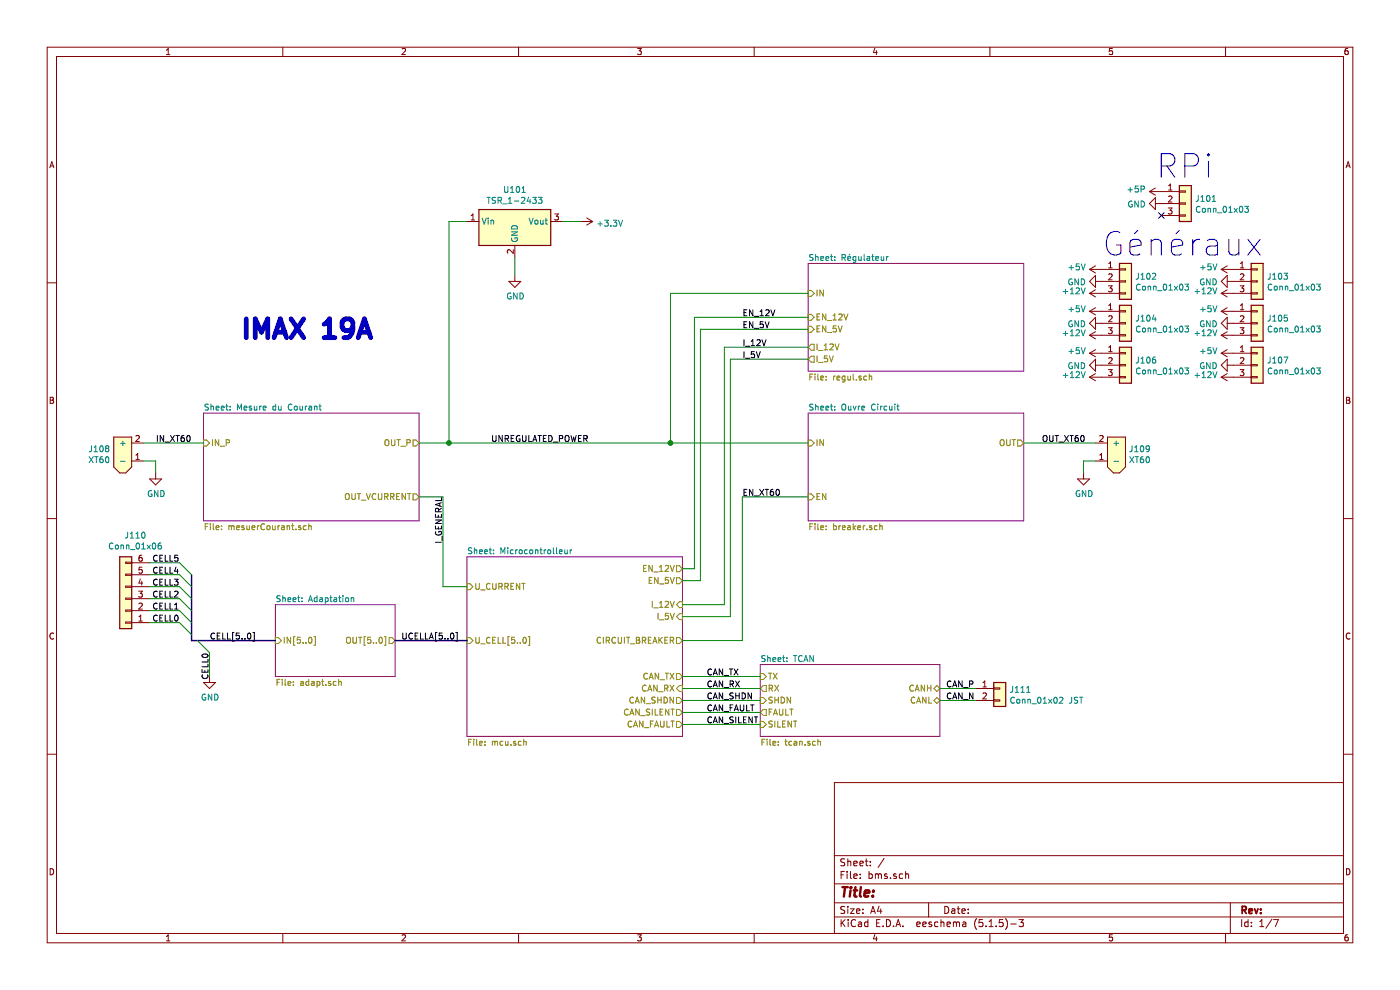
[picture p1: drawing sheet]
EESchema Schematic File Version 4
EELAYER 30 0
EELAYER END
$Descr A4 11693 8268
encoding utf-8
Sheet 1 7
Title ""
Date ""
Rev ""
Comp ""
Comment1 ""
Comment2 ""
Comment3 ""
Comment4 ""
$EndDescr
$Sheet
S 1700 3450 1800 900 
U 5FB40824
F0 "Mesure du Courant" 50
F1 "mesuerCourant.sch" 50
F2 "IN_P" I L 1700 3700 50 
F3 "OUT_P" O R 3500 3700 50 
F4 "OUT_VCURRENT" O R 3500 4150 50 
$EndSheet
$Sheet
S 3900 4650 1800 1500
U 5FB40946
F0 "Microcontrolleur" 50
F1 "mcu.sch" 50
F2 "U_CURRENT" I L 3900 4900 50 
F3 "U_CELL[5..0]" I L 3900 5350 50 
F4 "CIRCUIT_BREAKER" O R 5700 5350 50 
F5 "EN_12V" O R 5700 4750 50 
F6 "EN_5V" O R 5700 4850 50 
F7 "I_12V" I R 5700 5050 50 
F8 "I_5V" I R 5700 5150 50 
F9 "CAN_TX" O R 5700 5650 50 
F10 "CAN_RX" I R 5700 5750 50 
F11 "CAN_SHDN" O R 5700 5850 50 
F12 "CAN_SILENT" O R 5700 5950 50 
F13 "CAN_FAULT" O R 5700 6050 50 
$EndSheet
$Comp
L Connector_Generic:Conn_01x06 J110
U 1 1
P 1050 5000
F 0 "J110" H 968 4475 50  0000 C CNN
F 1 "Conn_01x06" H 968 4566 50  0000 C CNN
F 2 "Connector_JST:JST_PH_B6B-PH-K_1x06_P2.00mm_Vertical" H 1050 5000 50  0001 C CNN
F 3 "~" H 1050 5000 50  0001 C CNN
	1    1050 5000
	-1   0    0    1   
$EndComp
Text Label 1500 5200 2    50   ~ 0
CELL0
Text Label 1500 5100 2    50   ~ 0
CELL1
Text Label 1500 5000 2    50   ~ 0
CELL2
Text Label 1500 4900 2    50   ~ 0
CELL3
Text Label 1500 4800 2    50   ~ 0
CELL4
Text Label 1500 4700 2    50   ~ 0
CELL5
Wire Wire Line
	1500 5200 1250 5200
Wire Wire Line
	1500 5100 1250 5100
Wire Wire Line
	1500 5000 1250 5000
Wire Wire Line
	1500 4900 1250 4900
Wire Wire Line
	1500 4800 1250 4800
Wire Wire Line
	1500 4700 1250 4700
Entry Wire Line
	1500 4700 1600 4800
Entry Wire Line
	1500 4800 1600 4900
Entry Wire Line
	1500 4900 1600 5000
Entry Wire Line
	1500 5000 1600 5100
Entry Wire Line
	1500 5100 1600 5200
Entry Wire Line
	1500 5200 1600 5300
Text Label 1750 5350 0    50   ~ 0
CELL[5..0]
Wire Wire Line
	3700 4150 3700 4900
Wire Wire Line
	3700 4900 3900 4900
Wire Wire Line
	3500 4150 3700 4150
$Comp
L Connecteurs:XT60 J108
U 1 1
P 1200 3800
F 0 "J108" H 923 3754 50  0000 R CNN
F 1 "XT60" H 923 3845 50  0000 R CNN
F 2 "Connecteurs:XT60" H 1200 4250 50  0001 C CNN
F 3 "" H 1200 4250 50  0001 C CNN
	1    1200 3800
	1    0    0    1   
$EndComp
$Comp
L Connecteurs:XT60 J109
U 1 1
P 9150 3800
F 0 "J109" H 8873 3754 50  0000 R CNN
F 1 "XT60" H 8873 3845 50  0000 R CNN
F 2 "Connecteurs:XT60" H 9150 4250 50  0001 C CNN
F 3 "" H 9150 4250 50  0001 C CNN
	1    9150 3800
	-1   0    0    1   
$EndComp
Wire Wire Line
	1300 3950 1300 3850
Wire Wire Line
	1300 3850 1200 3850
Wire Wire Line
	9050 3950 9050 3850
Wire Wire Line
	9050 3850 9150 3850
$Sheet
S 6750 3450 1800 900 
U 5FB4C14D
F0 "Ouvre Circuit" 50
F1 "breaker.sch" 50
F2 "IN" I L 6750 3700 50 
F3 "OUT" O R 8550 3700 50 
F4 "EN" I L 6750 4150 50 
$EndSheet
Wire Wire Line
	8550 3700 9150 3700
$Sheet
S 6750 2200 1800 900 
U 5FB514CA
F0 "Régulateur" 50
F1 "regul.sch" 50
F2 "IN" I L 6750 2450 50 
F3 "EN_12V" I L 6750 2650 50 
F4 "EN_5V" I L 6750 2750 50 
F5 "I_12V" O L 6750 2900 50 
F6 "I_5V" O L 6750 3000 50 
$EndSheet
Wire Wire Line
	5850 2750 5850 4850
Wire Wire Line
	5600 2450 5600 3700
Connection ~ 5600 3700
Wire Wire Line
	5600 3700 3750 3700
Wire Wire Line
	5850 2750 6750 2750
Wire Wire Line
	5800 2650 6750 2650
Wire Wire Line
	5600 2450 6750 2450
Wire Wire Line
	5600 3700 6750 3700
Text Label 4100 3700 0    50   ~ 0
UNREGULATED_POWER
Text Label 3700 4150 3    50   ~ 0
I_GENERAL
Text Label 6200 2650 0    50   ~ 0
EN_12V
Text Label 6200 2750 0    50   ~ 0
EN_5V
Text Label 6200 4150 0    50   ~ 0
EN_XT60
Text Label 8700 3700 0    50   ~ 0
OUT_XT60
Text Label 1300 3700 0    50   ~ 0
IN_XT60
Wire Wire Line
	5700 4750 5800 4750
Wire Wire Line
	5800 4750 5800 2650
Wire Wire Line
	5700 4850 5850 4850
Wire Wire Line
	6750 3000 6100 3000
Wire Wire Line
	6200 5350 6200 4150
Wire Wire Line
	6200 4150 6750 4150
Wire Wire Line
	5700 5350 6200 5350
Wire Wire Line
	6100 5150 6100 3000
Wire Wire Line
	5700 5150 6100 5150
Wire Wire Line
	6050 2900 6050 5050
Wire Wire Line
	6050 2900 6750 2900
Wire Wire Line
	5700 5050 6050 5050
Text Label 6200 2900 0    50   ~ 0
I_12V
Text Label 6200 3000 0    50   ~ 0
I_5V
Text Notes 2000 2850 0    157  ~ 31
IMAX 19A
$Sheet
S 6350 5550 1500 600 
U 5FBD6585
F0 "TCAN" 50
F1 "tcan.sch" 50
F2 "SILENT" I L 6350 6050 50 
F3 "TX" I L 6350 5650 50 
F4 "FAULT" O L 6350 5950 50 
F5 "SHDN" I L 6350 5850 50 
F6 "RX" O L 6350 5750 50 
F7 "CANH" B R 7850 5750 50 
F8 "CANL" B R 7850 5850 50 
$EndSheet
Wire Wire Line
	6350 5750 5700 5750
Wire Wire Line
	5700 5650 6350 5650
$Comp
L Connector_Generic:Conn_01x03 J102
U 1 1
P 9400 2350
F 0 "J102" H 9480 2392 50  0000 L CNN
F 1 "Conn_01x03" H 9480 2301 50  0000 L CNN
F 2 "Connector_JST:JST_PH_B3B-PH-K_1x03_P2.00mm_Vertical" H 9400 2350 50  0001 C CNN
F 3 "~" H 9400 2350 50  0001 C CNN
	1    9400 2350
	1    0    0    -1  
$EndComp
$Comp
L power:+5V #PWR0103
U 1 1
P 9200 2250
F 0 "#PWR0103" H 9200 2100 50  0001 C CNN
F 1 "+5V" V 9215 2378 50  0000 L CNN
F 2 "" H 9200 2250 50  0001 C CNN
F 3 "" H 9200 2250 50  0001 C CNN
	1    9200 2250
	0    -1   -1   0   
$EndComp
$Comp
L power:GND #PWR0105
U 1 1
P 9200 2350
F 0 "#PWR0105" H 9200 2100 50  0001 C CNN
F 1 "GND" V 9205 2222 50  0000 R CNN
F 2 "" H 9200 2350 50  0001 C CNN
F 3 "" H 9200 2350 50  0001 C CNN
	1    9200 2350
	0    1    1    0   
$EndComp
$Comp
L power:+12V #PWR0107
U 1 1
P 9200 2450
F 0 "#PWR0107" H 9200 2300 50  0001 C CNN
F 1 "+12V" V 9215 2578 50  0000 L CNN
F 2 "" H 9200 2450 50  0001 C CNN
F 3 "" H 9200 2450 50  0001 C CNN
	1    9200 2450
	0    -1   -1   0   
$EndComp
$Comp
L Connector_Generic:Conn_01x03 J104
U 1 1
P 9400 2700
F 0 "J104" H 9480 2742 50  0000 L CNN
F 1 "Conn_01x03" H 9480 2651 50  0000 L CNN
F 2 "Connector_JST:JST_PH_B3B-PH-K_1x03_P2.00mm_Vertical" H 9400 2700 50  0001 C CNN
F 3 "~" H 9400 2700 50  0001 C CNN
	1    9400 2700
	1    0    0    -1  
$EndComp
$Comp
L power:+5V #PWR0109
U 1 1
P 9200 2600
F 0 "#PWR0109" H 9200 2450 50  0001 C CNN
F 1 "+5V" V 9215 2728 50  0000 L CNN
F 2 "" H 9200 2600 50  0001 C CNN
F 3 "" H 9200 2600 50  0001 C CNN
	1    9200 2600
	0    -1   -1   0   
$EndComp
$Comp
L power:GND #PWR0111
U 1 1
P 9200 2700
F 0 "#PWR0111" H 9200 2450 50  0001 C CNN
F 1 "GND" V 9205 2572 50  0000 R CNN
F 2 "" H 9200 2700 50  0001 C CNN
F 3 "" H 9200 2700 50  0001 C CNN
	1    9200 2700
	0    1    1    0   
$EndComp
$Comp
L power:+12V #PWR0113
U 1 1
P 9200 2800
F 0 "#PWR0113" H 9200 2650 50  0001 C CNN
F 1 "+12V" V 9215 2928 50  0000 L CNN
F 2 "" H 9200 2800 50  0001 C CNN
F 3 "" H 9200 2800 50  0001 C CNN
	1    9200 2800
	0    -1   -1   0   
$EndComp
$Comp
L Connector_Generic:Conn_01x03 J106
U 1 1
P 9400 3050
F 0 "J106" H 9480 3092 50  0000 L CNN
F 1 "Conn_01x03" H 9480 3001 50  0000 L CNN
F 2 "Connector_JST:JST_PH_B3B-PH-K_1x03_P2.00mm_Vertical" H 9400 3050 50  0001 C CNN
F 3 "~" H 9400 3050 50  0001 C CNN
	1    9400 3050
	1    0    0    -1  
$EndComp
$Comp
L power:+5V #PWR0115
U 1 1
P 9200 2950
F 0 "#PWR0115" H 9200 2800 50  0001 C CNN
F 1 "+5V" V 9215 3078 50  0000 L CNN
F 2 "" H 9200 2950 50  0001 C CNN
F 3 "" H 9200 2950 50  0001 C CNN
	1    9200 2950
	0    -1   -1   0   
$EndComp
$Comp
L power:GND #PWR0117
U 1 1
P 9200 3050
F 0 "#PWR0117" H 9200 2800 50  0001 C CNN
F 1 "GND" V 9205 2922 50  0000 R CNN
F 2 "" H 9200 3050 50  0001 C CNN
F 3 "" H 9200 3050 50  0001 C CNN
	1    9200 3050
	0    1    1    0   
$EndComp
$Comp
L power:+12V #PWR0119
U 1 1
P 9200 3150
F 0 "#PWR0119" H 9200 3000 50  0001 C CNN
F 1 "+12V" V 9215 3278 50  0000 L CNN
F 2 "" H 9200 3150 50  0001 C CNN
F 3 "" H 9200 3150 50  0001 C CNN
	1    9200 3150
	0    -1   -1   0   
$EndComp
$Comp
L Connector_Generic:Conn_01x03 J105
U 1 1
P 10500 2700
F 0 "J105" H 10580 2742 50  0000 L CNN
F 1 "Conn_01x03" H 10580 2651 50  0000 L CNN
F 2 "Connector_JST:JST_PH_B3B-PH-K_1x03_P2.00mm_Vertical" H 10500 2700 50  0001 C CNN
F 3 "~" H 10500 2700 50  0001 C CNN
	1    10500 2700
	1    0    0    -1  
$EndComp
$Comp
L power:+5V #PWR0110
U 1 1
P 10300 2600
F 0 "#PWR0110" H 10300 2450 50  0001 C CNN
F 1 "+5V" V 10315 2728 50  0000 L CNN
F 2 "" H 10300 2600 50  0001 C CNN
F 3 "" H 10300 2600 50  0001 C CNN
	1    10300 2600
	0    -1   -1   0   
$EndComp
$Comp
L power:GND #PWR0112
U 1 1
P 10300 2700
F 0 "#PWR0112" H 10300 2450 50  0001 C CNN
F 1 "GND" V 10305 2572 50  0000 R CNN
F 2 "" H 10300 2700 50  0001 C CNN
F 3 "" H 10300 2700 50  0001 C CNN
	1    10300 2700
	0    1    1    0   
$EndComp
$Comp
L power:+12V #PWR0114
U 1 1
P 10300 2800
F 0 "#PWR0114" H 10300 2650 50  0001 C CNN
F 1 "+12V" V 10315 2928 50  0000 L CNN
F 2 "" H 10300 2800 50  0001 C CNN
F 3 "" H 10300 2800 50  0001 C CNN
	1    10300 2800
	0    -1   -1   0   
$EndComp
$Comp
L Connector_Generic:Conn_01x03 J107
U 1 1
P 10500 3050
F 0 "J107" H 10580 3092 50  0000 L CNN
F 1 "Conn_01x03" H 10580 3001 50  0000 L CNN
F 2 "Connector_JST:JST_PH_B3B-PH-K_1x03_P2.00mm_Vertical" H 10500 3050 50  0001 C CNN
F 3 "~" H 10500 3050 50  0001 C CNN
	1    10500 3050
	1    0    0    -1  
$EndComp
$Comp
L power:+5V #PWR0116
U 1 1
P 10300 2950
F 0 "#PWR0116" H 10300 2800 50  0001 C CNN
F 1 "+5V" V 10315 3078 50  0000 L CNN
F 2 "" H 10300 2950 50  0001 C CNN
F 3 "" H 10300 2950 50  0001 C CNN
	1    10300 2950
	0    -1   -1   0   
$EndComp
$Comp
L power:GND #PWR0118
U 1 1
P 10300 3050
F 0 "#PWR0118" H 10300 2800 50  0001 C CNN
F 1 "GND" V 10305 2922 50  0000 R CNN
F 2 "" H 10300 3050 50  0001 C CNN
F 3 "" H 10300 3050 50  0001 C CNN
	1    10300 3050
	0    1    1    0   
$EndComp
$Comp
L power:+12V #PWR0120
U 1 1
P 10300 3150
F 0 "#PWR0120" H 10300 3000 50  0001 C CNN
F 1 "+12V" V 10315 3278 50  0000 L CNN
F 2 "" H 10300 3150 50  0001 C CNN
F 3 "" H 10300 3150 50  0001 C CNN
	1    10300 3150
	0    -1   -1   0   
$EndComp
$Comp
L Connector_Generic:Conn_01x03 J103
U 1 1
P 10500 2350
F 0 "J103" H 10580 2392 50  0000 L CNN
F 1 "Conn_01x03" H 10580 2301 50  0000 L CNN
F 2 "Connector_JST:JST_PH_B3B-PH-K_1x03_P2.00mm_Vertical" H 10500 2350 50  0001 C CNN
F 3 "~" H 10500 2350 50  0001 C CNN
	1    10500 2350
	1    0    0    -1  
$EndComp
$Comp
L power:+5V #PWR0104
U 1 1
P 10300 2250
F 0 "#PWR0104" H 10300 2100 50  0001 C CNN
F 1 "+5V" V 10315 2378 50  0000 L CNN
F 2 "" H 10300 2250 50  0001 C CNN
F 3 "" H 10300 2250 50  0001 C CNN
	1    10300 2250
	0    -1   -1   0   
$EndComp
$Comp
L power:GND #PWR0106
U 1 1
P 10300 2350
F 0 "#PWR0106" H 10300 2100 50  0001 C CNN
F 1 "GND" V 10305 2222 50  0000 R CNN
F 2 "" H 10300 2350 50  0001 C CNN
F 3 "" H 10300 2350 50  0001 C CNN
	1    10300 2350
	0    1    1    0   
$EndComp
$Comp
L power:+12V #PWR0108
U 1 1
P 10300 2450
F 0 "#PWR0108" H 10300 2300 50  0001 C CNN
F 1 "+12V" V 10315 2578 50  0000 L CNN
F 2 "" H 10300 2450 50  0001 C CNN
F 3 "" H 10300 2450 50  0001 C CNN
	1    10300 2450
	0    -1   -1   0   
$EndComp
$Comp
L Connector_Generic:Conn_01x02 J111
U 1 1
P 8350 5750
AR Path="/5FCB8D96" Ref="J111"  Part="1" 
AR Path="/5FC789B7/5FCB8D96" Ref="J?"  Part="1" 
AR Path="/5FCD74DC/5FCB8D96" Ref="J?"  Part="1" 
AR Path="/5FBD6585/5FCB8D96" Ref="J?"  Part="1" 
F 0 "J111" H 8430 5742 50  0000 L CNN
F 1 "Conn_01x02 JST" H 8430 5651 50  0000 L CNN
F 2 "Connector_JST:JST_PH_B2B-PH-K_1x02_P2.00mm_Vertical" H 8350 5750 50  0001 C CNN
F 3 "~" H 8350 5750 50  0001 C CNN
	1    8350 5750
	1    0    0    -1  
$EndComp
Wire Wire Line
	7850 5750 8150 5750
Wire Wire Line
	8150 5850 7850 5850
Text Label 7900 5750 0    50   ~ 0
CAN_P
Text Label 7900 5850 0    50   ~ 0
CAN_N
Text Label 5900 5650 0    50   ~ 0
CAN_TX
Text Label 5900 5750 0    50   ~ 0
CAN_RX
Entry Wire Line
	1650 5350 1750 5450
Wire Wire Line
	1750 5450 1750 5650
Text Label 1750 5450 3    50   ~ 0
CELL0
$Comp
L power:GND #PWR0123
U 1 1
P 1750 5650
F 0 "#PWR0123" H 1750 5400 50  0001 C CNN
F 1 "GND" H 1755 5477 50  0000 C CNN
F 2 "" H 1750 5650 50  0001 C CNN
F 3 "" H 1750 5650 50  0001 C CNN
	1    1750 5650
	1    0    0    -1  
$EndComp
Wire Wire Line
	5700 6050 6350 6050
Wire Wire Line
	6350 5950 5700 5950
Wire Wire Line
	5700 5850 6350 5850
$Sheet
S 2300 5050 1000 600 
U 5FCCA741
F0 "Adaptation" 50
F1 "adapt.sch" 50
F2 "IN[5..0]" I L 2300 5350 50 
F3 "OUT[5..0]" O R 3300 5350 50 
$EndSheet
Wire Bus Line
	3300 5350 3900 5350
$Comp
L Connector_Generic:Conn_01x03 J101
U 1 1
P 9900 1700
F 0 "J101" H 9980 1742 50  0000 L CNN
F 1 "Conn_01x03" H 9980 1651 50  0000 L CNN
F 2 "Connector_JST:JST_PH_B3B-PH-K_1x03_P2.00mm_Vertical" H 9900 1700 50  0001 C CNN
F 3 "~" H 9900 1700 50  0001 C CNN
	1    9900 1700
	1    0    0    -1  
$EndComp
$Comp
L power:GND #PWR0102
U 1 1
P 9700 1700
F 0 "#PWR0102" H 9700 1450 50  0001 C CNN
F 1 "GND" V 9705 1572 50  0000 R CNN
F 2 "" H 9700 1700 50  0001 C CNN
F 3 "" H 9700 1700 50  0001 C CNN
	1    9700 1700
	0    1    1    0   
$EndComp
$Comp
L power:+5P #PWR0101
U 1 1
P 9700 1600
F 0 "#PWR0101" H 9700 1450 50  0001 C CNN
F 1 "+5P" V 9715 1728 50  0000 L CNN
F 2 "" H 9700 1600 50  0001 C CNN
F 3 "" H 9700 1600 50  0001 C CNN
	1    9700 1600
	0    -1   -1   0   
$EndComp
NoConn ~ 9700 1800
Text Notes 9650 1500 0    197  ~ 0
RPi
Text Notes 9200 2150 0    197  ~ 0
Généraux
Text Label 5900 5850 0    50   ~ 0
CAN_SHDN
Text Label 5900 5950 0    50   ~ 0
CAN_FAULT
Text Label 5900 6050 0    50   ~ 0
CAN_SILENT
Text Label 3350 5350 0    50   ~ 0
UCELLA[5..0]
$Comp
L power:GND #PWR?
U 1 1
P 4300 2300
AR Path="/5FB514CA/5FD0B6E2" Ref="#PWR?"  Part="1" 
AR Path="/5FD0B6E2" Ref="#PWR0125"  Part="1" 
F 0 "#PWR0125" H 4300 2050 50  0001 C CNN
F 1 "GND" H 4305 2127 50  0000 C CNN
F 2 "" H 4300 2300 50  0001 C CNN
F 3 "" H 4300 2300 50  0001 C CNN
	1    4300 2300
	1    0    0    -1  
$EndComp
$Comp
L Regulator_Switching:TSR_1-2433 U101
U 1 1
P 4300 1950
F 0 "U101" H 4300 2317 50  0000 C CNN
F 1 "TSR_1-2433" H 4300 2226 50  0000 C CNN
F 2 "Converter_DCDC:Converter_DCDC_TRACO_TSR-1_THT" H 4300 1800 50  0001 L CIN
F 3 "http://www.tracopower.com/products/tsr1.pdf" H 4300 1950 50  0001 C CNN
	1    4300 1950
	1    0    0    -1  
$EndComp
Wire Wire Line
	4300 2150 4300 2300
$Comp
L power:+3.3V #PWR0124
U 1 1
P 4850 1850
F 0 "#PWR0124" H 4850 1700 50  0001 C CNN
F 1 "+3.3V" V 4865 1978 50  0000 L CNN
F 2 "" H 4850 1850 50  0001 C CNN
F 3 "" H 4850 1850 50  0001 C CNN
	1    4850 1850
	0    1    1    0   
$EndComp
Wire Wire Line
	4850 1850 4700 1850
Wire Wire Line
	1200 3700 1700 3700
Wire Wire Line
	3900 1850 3750 1850
Wire Wire Line
	3750 1850 3750 3700
Connection ~ 3750 3700
Wire Wire Line
	3750 3700 3500 3700
$Comp
L power:GND #PWR?
U 1 1
P 1300 3950
F 0 "#PWR?" H 1300 3700 50  0001 C CNN
F 1 "GND" H 1305 3777 50  0000 C CNN
F 2 "" H 1300 3950 50  0001 C CNN
F 3 "" H 1300 3950 50  0001 C CNN
	1    1300 3950
	1    0    0    -1  
$EndComp
$Comp
L power:GND #PWR?
U 1 1
P 9050 3950
F 0 "#PWR?" H 9050 3700 50  0001 C CNN
F 1 "GND" H 9055 3777 50  0000 C CNN
F 2 "" H 9050 3950 50  0001 C CNN
F 3 "" H 9050 3950 50  0001 C CNN
	1    9050 3950
	1    0    0    -1  
$EndComp
Wire Bus Line
	1600 5350 2300 5350
Wire Bus Line
	1600 4800 1600 5350
$EndSCHEMATC
